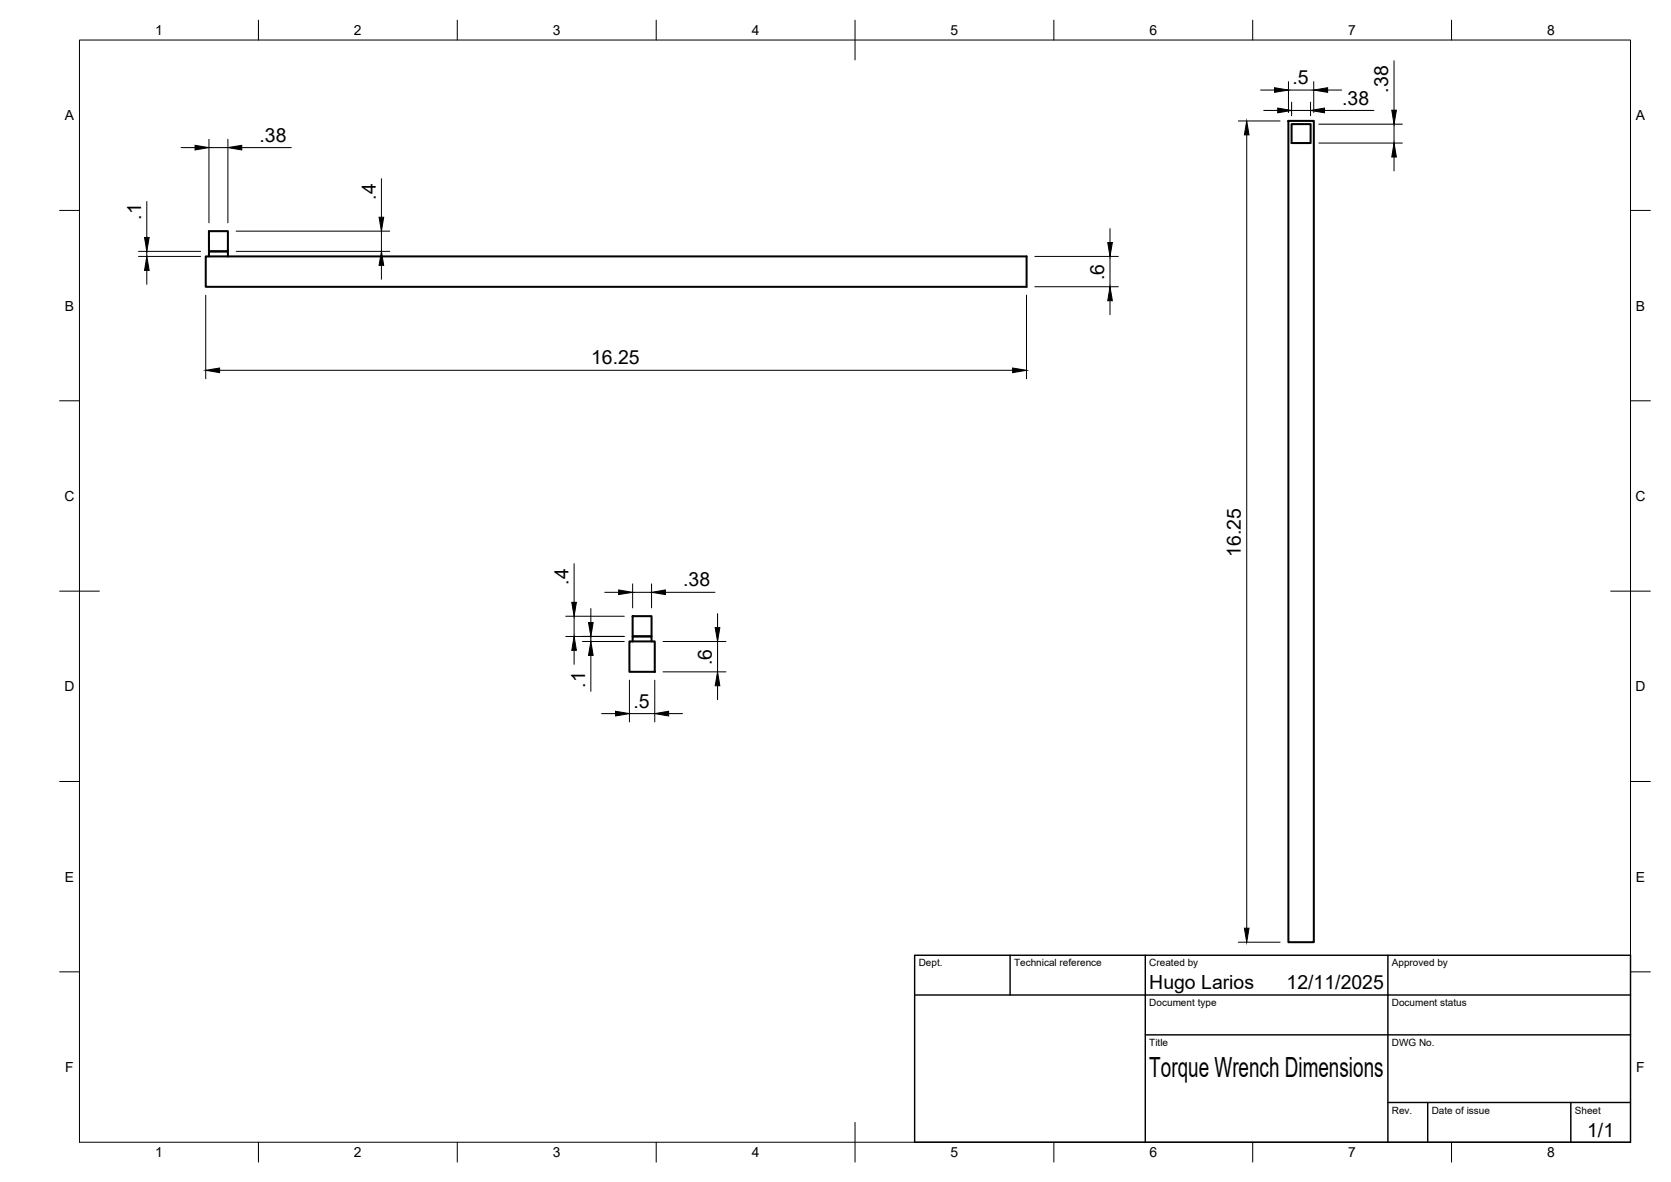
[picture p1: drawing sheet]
<svg xmlns="http://www.w3.org/2000/svg" width="420mm" height="297mm" viewBox="0 0 420 297" stroke-linecap="round" stroke-linejoin="round" font-family="sans-serif">
<!-- layer: Visible -->
<path d="M324 30.4h6.3v206.4h-6.3zM324.8 31.2h4.7v4.7h-4.7zM51.7 64.4h206.4v7.7h-206.4zM52.5 64.4v-1.2h4.8v-5.1h-4.8v5.1h4.8v1.2M159.1 154.8h4.7v5.1h-4.7zM158.3 161.2h6.3v7.6h-6.3zM159.1 161.2v-1.3h4.7v1.3" fill="none" stroke="#000" stroke-width=".51"/>
<!-- layer: BORDER -->
<g fill="none" stroke="#000" stroke-width=".25">
<path d="M20 10.1h390v276.9h-390zM65 5.1v5M115 5.1v5M165 5.1v5M215 5.1v10M265 5.1v5M315 5.1v5M365 5.1v5M15 52.9h5M410 52.9h5M15 100.7h5M410 100.7h5"/>
<path d="M15 148.6h10M405 148.6h10M15 196.4h5M410 196.4h5M15 244.2h5M410 244.2h5M65 287v5M115 287v5M165 287v5M215 282.1v9.9M265 287v5M315 287v5"/>
<path d="M365 287v5"/>
</g>
<!-- layer: TITLEBLOCK -->
<path d="M230 240.1h180v46.9h-180zM230 250h180M254 240.1v9.9M288 240.1v46.9M349 240.1v46.9M288 260.1h122M349 277.1h61M359 277.1v9.9M395 277.1v9.9" fill="none" stroke="#000" stroke-width=".36"/>
<!-- layer: FD_Dimensions -->
<g fill="none" stroke="#000" stroke-width=".25">
<path d="M350.5 15.3v12.4M45.5 37.1h3.5M52.5 35v21M52.5 37.1h4.8M57.3 35v21M60.8 37.1h12.4M311.4 30.4h10.5M313.5 33.9v199.4M317 22.6h3.5M317.8 27.8h3.5M324 20.5v7.8M324 22.6h6.3"/>
<path d="M324.8 25.7v3.4M324.8 27.8h4.7M329.5 25.7v3.4M330.3 20.5v7.8M331.6 35.9h21M331.6 31.2h21M333 27.8h12.5M333.8 22.6h3.5M350.5 31.2v4.7M350.5 39.5v3.5M36.9 50.6v9.1M59.4 58.1h38.6"/>
<path d="M95.9 44.9v9.7M95.9 58.1v5.1M279.1 57.5v3.4M34.8 64.4h15.6M34.8 63.2h15.6M36.9 63.2v1.2M36.9 68v3.4M51.7 74.2v21M59.4 63.2h38.6M95.9 66.7v3.5M258.1 74.2v21M260.2 64.4h21"/>
<path d="M260.2 72.1h21M279.1 64.4v7.7M279.1 75.6v3.5M55.2 93.1h199.4M142.3 159.9h14.7M142.3 154.9h14.7M144.4 141.7v9.7M144.4 154.9v5M148.6 152.9v3.5M148.6 159.9v1.3M152.1 148.9h3.5M159.1 146.7v6.1"/>
<path d="M159.1 148.9h4.7M163.8 146.7v6.1M167.3 148.9h12.5M180.4 154.2v3.5M144.4 163.4v3.5M146.5 161.2h10.5M148.6 164.7v9M151.3 179.3h3.5M158.3 170.9v10.5M158.3 179.3h6.3M164.6 170.9v10.5M166.7 161.2h15.8"/>
<path d="M166.7 168.8h15.8M168.1 179.3h3.5M180.4 161.2v7.6M180.4 172.3v3.5M311.4 236.8h10.5"/>
</g>
<g fill="#000" stroke="#000" stroke-width=".25">
<path d="M49 36.5l3.5 .6-3.5 .6zM57.3 37.1l3.5-.6v1.2zM313.5 30.4l.5 3.5h-1.1zM320.5 22l3.5 .6-3.5 .6zM321.3 27.2l3.5 .6-3.5 .5zM329.5 27.8l3.5-.6v1.1zM330.3 22.6l3.5-.6v1.2zM350.5 35.9l.6 3.6h-1.2zM349.9 27.7h1.2l-.6 3.5zM36.3 59.7h1.2l-.6 3.5zM95.3 54.6h1.2l-.6 3.5zM36.9 64.4l.6 3.6h-1.2z"/>
<path d="M95.9 63.2l.6 3.5h-1.2zM278.5 60.9h1.2l-.6 3.5zM279.1 72.1l.6 3.5h-1.2zM51.7 93.1l3.5-.6v1.1zM254.6 92.5l3.5 .6-3.5 .5zM143.8 151.4h1.1l-.5 3.5zM148 156.4h1.1l-.5 3.5zM155.6 148.3l3.5 .6-3.5 .5zM163.8 148.9l3.5-.6v1.1zM179.8 157.7h1.2l-.6 3.5zM144.4 159.9l.5 3.5h-1.1zM148.6 161.2l.5 3.5h-1.1z"/>
<path d="M154.8 178.7l3.5 .6-3.5 .6zM164.6 179.3l3.5-.6v1.2zM180.4 168.8l.6 3.5h-1.2zM312.9 233.3h1.1l-.5 3.5z"/>
</g>
<text font-size="7" x="289" y="270.6">Torque Wrench Dimensions</text>
<g font-size="4.9">
<text x="325" y="21.2">.5</text>
<text x="349.1" y="23.2" transform="rotate(-90 349.1 23.2)">.38</text>
<text x="337.5" y="26.3">.38</text>
<text x="65.3" y="35.6">.38</text>
<text x="94.5" y="50.2" transform="rotate(-90 94.5 50.2)">.4</text>
<text x="35.5" y="55.2" transform="rotate(-90 35.5 55.2)">.1</text>
<text x="277.6" y="70.4" transform="rotate(-90 277.6 70.4)">.6</text>
<text x="148.6" y="91.6">16.25</text>
<text x="312" y="139.9" transform="rotate(-90 312 139.9)">16.25</text>
<text x="143" y="146.9" transform="rotate(-90 143 146.9)">.4</text>
<text x="171.8" y="147.4">.38</text>
<text x="179" y="167.2" transform="rotate(-90 179 167.2)">.6</text>
<text x="147.2" y="172.8" transform="rotate(-90 147.2 172.8)">.1</text>
<text x="159.3" y="177.9">.5</text>
<text x="289" y="248.5">Hugo Larios</text>
<text x="323.5" y="248.5">12/11/2025</text>
<text x="399.1" y="285.7">1/1</text>
</g>
<g font-size="3.5">
<text x="39" y="8.8">1</text>
<text x="89" y="8.8">2</text>
<text x="139" y="8.8">3</text>
<text x="189" y="8.8">4</text>
<text x="239" y="8.8">5</text>
<text x="289" y="8.8">6</text>
<text x="339" y="8.8">7</text>
<text x="389" y="8.8">8</text>
<text x="16.3" y="30.2">A</text>
<text x="411.3" y="30.2">A</text>
<text x="16.3" y="78">B</text>
<text x="411.3" y="78">B</text>
<text x="16.2" y="125.9">C</text>
<text x="411.2" y="125.9">C</text>
<text x="16.2" y="173.7">D</text>
<text x="411.2" y="173.7">D</text>
<text x="16.3" y="221.6">E</text>
<text x="411.3" y="221.6">E</text>
<text x="16.4" y="269.4">F</text>
<text x="411.4" y="269.4">F</text>
<text x="39" y="290.8">1</text>
<text x="89" y="290.8">2</text>
<text x="139" y="290.8">3</text>
<text x="189" y="290.8">4</text>
<text x="239" y="290.8">5</text>
<text x="289" y="290.8">6</text>
<text x="339" y="290.8">7</text>
<text x="389" y="290.8">8</text>
</g>
<g font-size="2.5">
<text x="231" y="242.9">Dept.</text>
<text x="255" y="242.9">Technical reference</text>
<text x="289" y="242.9">Created by</text>
<text x="350" y="242.9">Approved by</text>
<text x="289" y="252.8">Document type</text>
<text x="350" y="252.8">Document status</text>
<text x="289" y="262.9">Title</text>
<text x="350" y="262.9">DWG No.</text>
<text x="350" y="279.9">Rev.</text>
<text x="360" y="279.9">Date of issue</text>
<text x="396" y="279.9">Sheet</text>
</g>
</svg>
